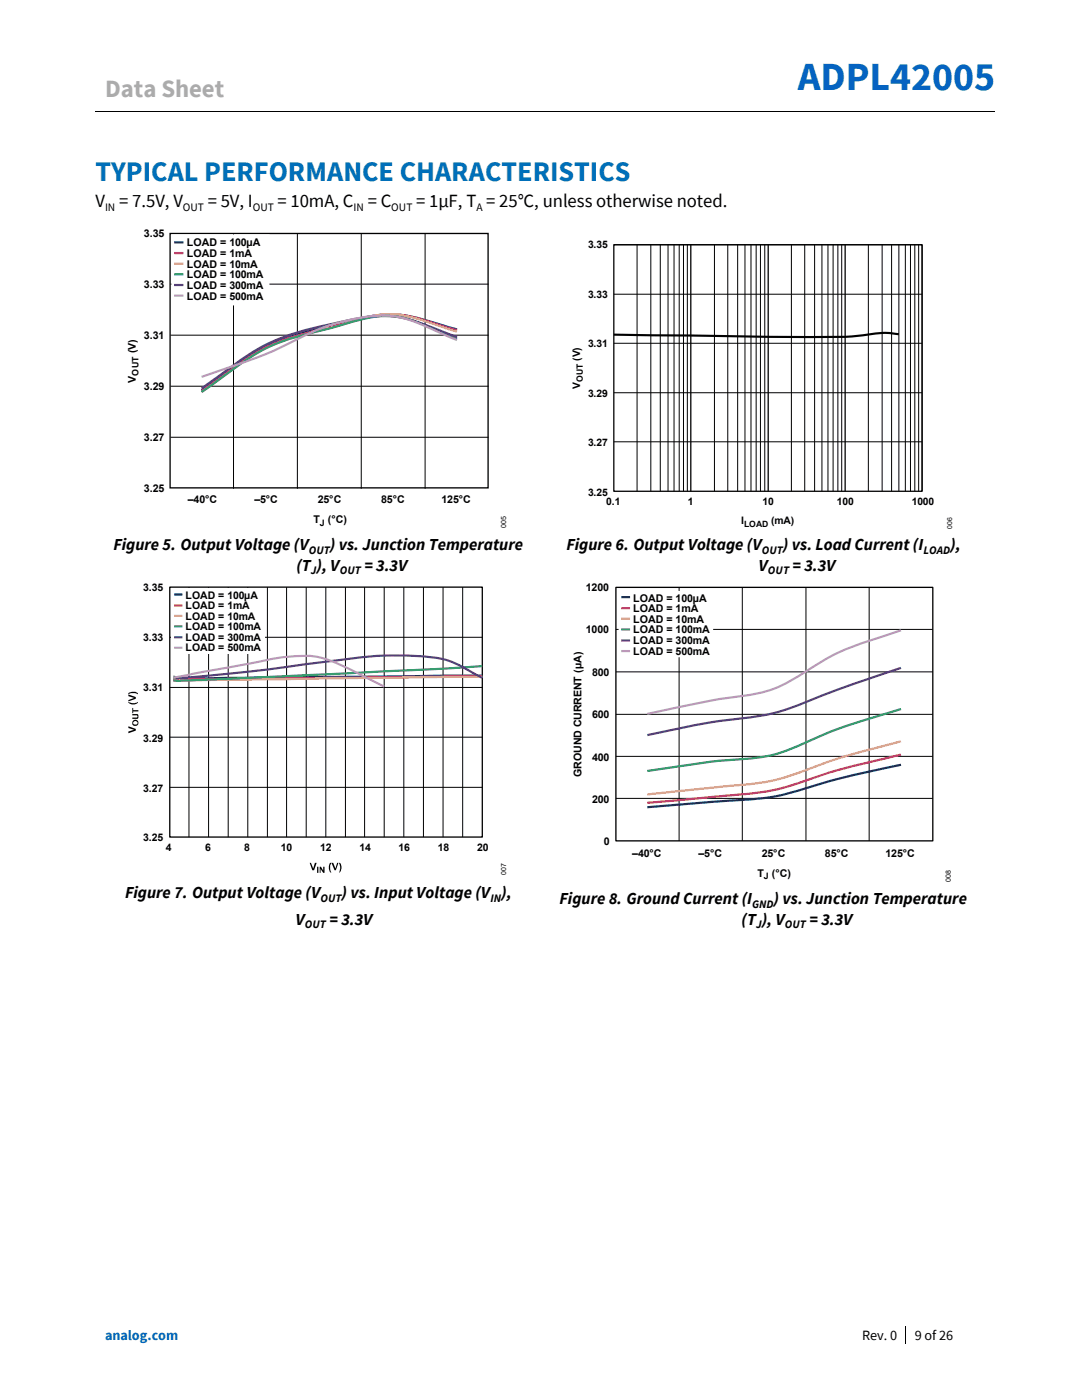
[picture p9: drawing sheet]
<svg xmlns="http://www.w3.org/2000/svg" width="216mm" height="279mm" viewBox="0 0 216 279" stroke-linecap="round" stroke-linejoin="round" font-family="sans-serif">
<path d="M19 22.4h83.3M102.4 22.4h96M34 56.7h63.5M46.6 46.7v50.8M59.3 46.7v50.8M72.1 46.7v50.8M84.8 46.7v50.8M34 66.9h63.5M34 77.1h63.5M34 87.3h63.5M180.6 264.7v3.6" fill="none" stroke="#000" stroke-width=".2"/>
<path d="M102.3 22.3h.1v.1h-.1z" fill-rule="evenodd" fill="#000"/>
<path d="M91.2 65.7l-2.3-.6a34.9 34.9 0 0 0-11.6-2.4 66.1 66.1 0 0 0-12.7 2.7 42.4 42.4 0 0 0-13.8 4.8l-3.1 2.2-7.5 5.5" fill="none" stroke="#0a347d" stroke-width=".44"/>
<path d="M91.2 65.9l-2.3-.6a42.1 42.1 0 0 0-10.4-2.6 39.3 39.3 0 0 0-11.6 2.3l-3.3 .8a40 40 0 0 0-18.1 8.4l-5.3 3.9" fill="none" stroke="#e23354" stroke-width=".44"/>
<path d="M91.2 66.2l-2.3-.7a42.6 42.6 0 0 0-10.4-2.8 42 42 0 0 0-11.6 2.5l-3.3 .8a40 40 0 0 0-18.1 8.4l-5.3 3.8" fill="none" stroke="#fea36e" stroke-width=".44"/>
<path d="M91.2 67.6l-2.1-.8a49.5 49.5 0 0 0-9.6-3.6 25.7 25.7 0 0 0-11.5 1.7l-4.4 1.2a38.7 38.7 0 0 0-18.1 8.3l-5.3 3.8" fill="none" stroke="#339b66" stroke-width=".44"/>
<path d="M91.2 67.2l-2.1-.7a40.8 40.8 0 0 0-10.6-3.3 38.1 38.1 0 0 0-12.8 1.6 43.6 43.6 0 0 0-21.2 9.6l-4.3 3.1" fill="none" stroke="#593396" stroke-width=".44"/>
<path d="M91.2 67.9l-2.1-.9a41.5 41.5 0 0 0-10.6-3.9 35.3 35.3 0 0 0-14.9 2.6l-2.1 .9a105.2 105.2 0 0 1-19.2 7.9l-2.1 .7" fill="none" stroke="#ac99cb" stroke-width=".44"/>
<path d="M33.9 46.6h63.5v50.8h-63.5z" fill="none" stroke="#000" stroke-width=".26"/>
<path d="M34.2 46.8h19.6v14.2h-19.6z" fill-rule="evenodd" fill="#fff"/>
<path d="M34.7 48.4h1.9" fill="none" stroke="#0a347d" stroke-width=".44"/>
<path d="M34.7 50.5h1.9" fill="none" stroke="#e23354" stroke-width=".44"/>
<path d="M34.7 52.6h1.9" fill="none" stroke="#fea36e" stroke-width=".44"/>
<path d="M34.7 54.7h1.9" fill="none" stroke="#339b66" stroke-width=".44"/>
<path d="M34.7 56.9h1.9" fill="none" stroke="#593396" stroke-width=".44"/>
<path d="M34.7 59h1.9" fill="none" stroke="#ac99cb" stroke-width=".44"/>
<g fill="none" stroke="#000" stroke-width=".2">
<path d="M122.5 48.8h61.5v49.2M122.5 58.7h61.5M127.1 48.8v49.2M129.9 48.8v49.2M131.8 48.8v49.2M133.3 48.8v49.2M134.5 48.8v49.2M135.5 48.8v49.2M136.4 48.8v49.2M137.2 48.8v49.2M142.6 48.8v49.2M145.2 48.8v49.2"/>
<path d="M147.2 48.8v49.2M148.7 48.8v49.2M149.8 48.8v49.2M150.9 48.8v49.2M151.7 48.8v49.2M152.6 48.8v49.2M157.9 48.8v49.2M160.6 48.8v49.2M162.5 48.8v49.2M164 48.8v49.2M165.2 48.8v49.2M166.2 48.8v49.2"/>
<path d="M167.2 48.8v49.2M168 48.8v49.2M173.3 48.8v49.2M176 48.8v49.2M177.9 48.8v49.2M179.4 48.8v49.2M180.7 48.8v49.2M181.7 48.8v49.2M182.5 48.8v49.2M183.3 48.8v49.2M122.5 68.5h61.5M122.5 78.4h61.5"/>
<path d="M122.5 88.2h61.5M37.7 117.2v49.9M41.6 117.2v49.9M45.5 117.2v49.9M49.4 117.2v49.9M53.4 117.2v49.9M57.2 117.2v49.9M61.1 117.2v49.9M65 117.2v49.9M68.9 117.2v49.9M72.7 117.2v49.9M76.7 117.2v49.9"/>
<path d="M80.6 117.2v49.9M84.5 117.2v49.9M88.4 117.2v49.9M92.3 117.2v49.9M33.9 137.2h62.3M33.9 127.2h62.3M33.9 157.1h62.3M33.9 147.1h62.3"/>
</g>
<path d="M122.5 48.8h61.5v49.2h-61.5zM137.8 48.8v49.2M153.3 48.8v49.2M168.6 48.8v49.2M33.9 117.2h62.3v49.9h-62.3z" fill="none" stroke="#000" stroke-width=".26"/>
<path d="M179.4 66.7a19.2 19.2 0 0 0-7.6 .3l-3.2 .2-7.1 .1-39-.5" fill="none" stroke="#000" stroke-width=".43"/>
<path d="M96.2 134.8l-61.6 .6" fill="none" stroke="#0a347d" stroke-width=".43"/>
<path d="M96.2 135l-61.6 .6" fill="none" stroke="#e23354" stroke-width=".43"/>
<path d="M96.2 135l-61.6 .8" fill="none" stroke="#fea36e" stroke-width=".43"/>
<path d="M96.2 132.9l-7.8 .6-23.4 1.1-29.2 1.3-1.2-.1" fill="none" stroke="#339b66" stroke-width=".43"/>
<path d="M34.6 135a11.1 11.1 0 0 0 4.7 .1l11.9-1.2 10.9-1.5a153.7 153.7 0 0 1 16.8-1.6 40.3 40.3 0 0 1 10.5 1l1.9 .8 4.9 2.7" fill="none" stroke="#593396" stroke-width=".43"/>
<path d="M34.6 135.3l16.6-3.1a36.3 36.3 0 0 1 11.8-1.2 45.9 45.9 0 0 1 11.2 4.8l2.5 1.2" fill="none" stroke="#ac99cb" stroke-width=".43"/>
<g fill="#000">
<path d="M25.6 138.6l1.5 .5v.4l-1.5 .5v-.3l1.1-.4-1.1-.4zM25.6 138.3l.4-.1a1.55 1.55 0 0 1 1.5 .2v.2l-.5-.3h-.7l-.7 .3zM26.4 142.5h.6a.52 .52 0 0 1 .6 .6 .52 .52 0 0 1-.8 .4h-.4v-.3h.7a.25 .25 0 0 0 .3-.2 .25 .25 0 0 0-.3-.2h-.7zM25.6 144.9l1.5 .6v.3l-1.5 .5v-.3l1.1-.4-1.1-.3zM25.6 140.1l1.1 .2 .8-.2a1.18 1.18 0 0 1-1.8 .2zM26.4 141.3h.2v.4h1v.3h-1v.3h-.2zM61.8 172.2h.3l.4 1.1 .3-1.1h.4l-.5 1.5h-.4zM63.3 173h.2v1.2h-.2zM63.8 173h.3l.4 .8v-.8h.3v1.2h-.3l-.5-.8v.8h-.2zM65.9 172.2h.2a1.9 1.9 0 0 0 0 1.9h-.2l-.2-.4a1.73 1.73 0 0 1 .2-1.5zM66.1 172.2h.4l.4 1.1 .4-1.1h.2l-.5 1.5h-.2zM67.6 172.2a1.03 1.03 0 0 1 .5 1.4l-.2 .3-.3 .2 .3-.7z"/>
<path d="M26.4 144.3a.63 .63 0 0 0 1.2 0 .63 .63 0 0 0-1.2 0zM26.6 144.1a.43 .43 0 0 1 .6-.2 .43 .43 0 0 1 .2 .6l-.6 .1-.2-.2z"/>
</g>
<path d="M34.1 117.4h18.6v13.1h-18.6z" fill="#fff"/>
<path d="M34.7 118.6h1.7" fill="none" stroke="#0a347d" stroke-width=".43"/>
<path d="M34.7 120.8h1.7" fill="none" stroke="#e23354" stroke-width=".43"/>
<path d="M34.7 122.9h1.7" fill="none" stroke="#fea36e" stroke-width=".43"/>
<path d="M34.7 125h1.7" fill="none" stroke="#339b66" stroke-width=".43"/>
<path d="M34.7 127.2h1.7" fill="none" stroke="#593396" stroke-width=".43"/>
<path d="M34.7 129.3h1.7" fill="none" stroke="#ac99cb" stroke-width=".43"/>
<path d="M135.5 117.2v50.6M148.1 117.2v50.6M160.8 117.2v50.6M173.4 117.2v50.6M122.9 125.6h63.2M122.9 134.1h63.2M122.9 142.6h63.2M122.9 150.9h63.2M122.9 159.3h63.2" fill="none" stroke="#000" stroke-width=".2"/>
<path d="M122.9 117.2h63.2v50.6h-63.2z" fill="none" stroke="#000" stroke-width=".26"/>
<path d="M179.8 152.6a194.3 194.3 0 0 0-23 5.9 78.4 78.4 0 0 1-13.8 1.5l-13.8 1.1" fill="none" stroke="#0a347d" stroke-width=".44"/>
<path d="M179.8 150.6a163.8 163.8 0 0 0-23 6.5 71.9 71.9 0 0 1-13.8 1.9l-13.8 1.2" fill="none" stroke="#e23354" stroke-width=".44"/>
<path d="M179.8 147.9a149.2 149.2 0 0 0-22.2 6.9 52.5 52.5 0 0 1-13.4 2.2l-15 1.5" fill="none" stroke="#fea36e" stroke-width=".44"/>
<path d="M179.8 141.5a124.6 124.6 0 0 0-21.1 7.6 34.1 34.1 0 0 1-13.4 2.6l-3.4 .3-12.7 1.9" fill="none" stroke="#339b66" stroke-width=".44"/>
<path d="M179.8 133.3a296.1 296.1 0 0 0-22.2 8 56.2 56.2 0 0 1-13.4 2.5l-5.8 1-9.2 1.9" fill="none" stroke="#593396" stroke-width=".44"/>
<path d="M179.8 125.8l-3.5 1.1a50.9 50.9 0 0 0-16.5 7.8 26.1 26.1 0 0 1-13.3 4.4l-5.8 .9-11.5 2.5" fill="none" stroke="#ac99cb" stroke-width=".44"/>
<path d="M123.4 117.9h18.9v13.3h-18.9z" fill="#fff"/>
<path d="M124 119.2h1.7" fill="none" stroke="#0a347d" stroke-width=".44"/>
<path d="M124 121.4h1.7" fill="none" stroke="#e23354" stroke-width=".44"/>
<path d="M124 123.5h1.7" fill="none" stroke="#fea36e" stroke-width=".44"/>
<path d="M124 125.6h1.7" fill="none" stroke="#339b66" stroke-width=".44"/>
<path d="M124 127.8h1.7" fill="none" stroke="#593396" stroke-width=".44"/>
<path d="M124 129.9h1.7" fill="none" stroke="#ac99cb" stroke-width=".44"/>
<text font-size="8" fill="#0563c1" x="159.2" y="18">ADPL42005</text>
<text font-size="5.6" fill="#006fb9" x="19" y="36.2">TYPICAL PERFORMANCE CHARACTERISTICS</text>
<text font-size="5" fill="#aeaaaa" x="21" y="19.3">Data Sheet</text>
<g font-size="3.7">
<text x="19" y="41.4">V</text>
<text x="23.8" y="41.4">= 7.5V, V</text>
<text x="41.5" y="41.4">= 5V, I</text>
<text x="55.4" y="41.4">= 10mA, C</text>
<text x="73.4" y="41.4">= C</text>
<text x="83" y="41.4">= 1µF, T = 25°C, unless otherwise noted.</text>
</g>
<g font-size="3.3">
<text x="22.6" y="109.8">Figure 5. Output Voltage (V</text>
<text x="59.1" y="113.9">(T ), V</text>
<text x="65.8" y="109.8">) vs. Junction Temperature</text>
<text x="72.7" y="113.9">= 3.3V</text>
<text x="113" y="109.8">Figure 6. Output Voltage (V</text>
<text x="151.4" y="113.9">V</text>
<text x="156.2" y="109.8">) vs. Load Current (I</text>
<text x="158.1" y="113.9">= 3.3V</text>
<text x="189.6" y="109.8">),</text>
<text x="24.9" y="179.2">Figure 7. Output Voltage (V</text>
<text x="68.2" y="179.2">) vs. Input Voltage (V ),</text>
<text x="59" y="184.6">V</text>
<text x="65.8" y="184.6">= 3.3V</text>
<text x="111.7" y="180.5">Figure 8. Ground Current (I</text>
<text x="148" y="184.6">(T ), V</text>
<text x="154.4" y="180.5">) vs. Junction Temperature</text>
<text x="161.5" y="184.6">= 3.3V</text>
</g>
<text font-size="2.8" fill="#0563c1" x="21" y="267.5">analog.com</text>
<g font-size="2.8">
<text x="172" y="267.5">Rev. 0</text>
<text x="182.5" y="267.5">9 of 26</text>
</g>
<g font-size="2.3">
<text x="21" y="42.1">IN</text>
<text x="36.5" y="42.1">OUT</text>
<text x="50.4" y="42.1">OUT</text>
<text x="70.5" y="42.1">IN</text>
<text x="78.1" y="42.1">OUT</text>
<text x="95.1" y="42.1">A</text>
<text x="61.6" y="110.5">OUT</text>
<text x="152" y="110.5">OUT</text>
<text x="184.3" y="110.5">LOAD</text>
<text x="62" y="114.6">J</text>
<text x="67.8" y="114.6">OUT</text>
<text x="153.2" y="114.6">OUT</text>
<text x="63.9" y="179.9">OUT</text>
<text x="97.8" y="179.9">IN</text>
<text x="60.8" y="185.3">OUT</text>
<text x="150.1" y="181.2">GND</text>
<text x="150.9" y="185.3">J</text>
<text x="156.6" y="185.3">OUT</text>
</g>
<g font-size="2.1">
<text x="28.7" y="47.3">3.35</text>
<text x="37.3" y="49.2">LOAD = 100µA</text>
<text x="37.3" y="51.3">LOAD = 1mA</text>
<text x="37.3" y="53.4">LOAD = 10mA</text>
<text x="117.3" y="49.5">3.35</text>
<text x="28.7" y="57.5">3.33</text>
<text x="37.3" y="55.6">LOAD = 100mA</text>
<text x="37.3" y="57.7">LOAD = 300mA</text>
<text x="37.3" y="59.8">LOAD = 500mA</text>
<text x="117.3" y="59.4">3.33</text>
<text x="27.1" y="70.5" transform="rotate(-90 27.1 70.5)">(V)</text>
<text x="28.7" y="67.7">3.31</text>
<text x="117.3" y="69.3">3.31</text>
<text x="27.1" y="76.4" transform="rotate(-90 27.1 76.4)">V</text>
<text x="28.7" y="77.9">3.29</text>
<text x="115.8" y="77.6" transform="rotate(-90 115.8 77.6)">V</text>
<text x="115.8" y="72" transform="rotate(-90 115.8 72)">(V)</text>
<text x="117.3" y="79.2">3.29</text>
<text x="28.7" y="88.1">3.27</text>
<text x="117.3" y="89">3.27</text>
<text x="28.7" y="98.3">3.25</text>
<text x="37.5" y="100.5">–40°C</text>
<text x="50.8" y="100.5">–5°C</text>
<text x="63.4" y="100.5">25°C</text>
<text x="76.1" y="100.5">85°C</text>
<text x="88.1" y="100.5">125°C</text>
<text x="117.3" y="98.9">3.25</text>
<text x="120.9" y="100.8">0.1</text>
<text x="137.2" y="100.8">1</text>
<text x="152.2" y="100.8">10</text>
<text x="167" y="100.8">100</text>
<text x="181.9" y="100.8">1000</text>
<text x="62.5" y="104.4">T</text>
<text x="65.4" y="104.4">(°C)</text>
<text x="147.9" y="104.6">I</text>
<text x="153.9" y="104.6">(mA)</text>
<text x="28.6" y="118">3.35</text>
<text x="37" y="119.5">LOAD = 100µ</text>
<text x="50" y="119.5">A</text>
<text x="116.9" y="117.9">1200</text>
<text x="37" y="121.6">LOAD = 1mA</text>
<text x="37" y="123.7">LOAD = 10mA</text>
<text x="37" y="125.8">LOAD = 100mA</text>
<text x="126.3" y="120">LOAD = 100µA</text>
<text x="126.3" y="122.2">LOAD = 1mA</text>
<text x="126.3" y="124.3">LOAD = 10mA</text>
<text x="28.6" y="128">3.33</text>
<text x="37" y="127.9">LOAD = 300mA</text>
<text x="37" y="130">LOAD = 500mA</text>
<text x="116.9" y="126.4">1000</text>
<text x="126.3" y="126.4">LOAD = 100mA</text>
<text x="126.3" y="128.5">LOAD = 300mA</text>
<text x="126.3" y="130.6">LOAD = 500mA</text>
<text x="28.6" y="138">3.31</text>
<text x="118.1" y="134.9">800</text>
<text x="118.1" y="143.4">600</text>
<text x="28.6" y="148">3.29</text>
<text x="116" y="155.1" transform="rotate(-90 116 155.1)">GROUND CURRENT (µA)</text>
<text x="118.1" y="151.8">400</text>
<text x="28.6" y="158">3.27</text>
<text x="118.1" y="160.2">200</text>
<text x="28.6" y="167.9">3.25</text>
<text x="33.1" y="169.8">4</text>
<text x="40.9" y="169.8">6</text>
<text x="48.7" y="169.8">8</text>
<text x="56.1" y="169.8">10</text>
<text x="63.9" y="169.8">12</text>
<text x="71.7" y="169.8">14</text>
<text x="79.5" y="169.8">16</text>
<text x="87.4" y="169.8">18</text>
<text x="95.2" y="169.8">20</text>
<text x="120.5" y="168.7">0</text>
<text x="126.2" y="171.1">–40°C</text>
<text x="139.4" y="171.1">–5°C</text>
<text x="152" y="171.1">25°C</text>
<text x="164.6" y="171.1">85°C</text>
<text x="176.7" y="171.1">125°C</text>
<text x="151.1" y="175">T</text>
<text x="154" y="175">(°C)</text>
</g>
<g font-size="1.8">
<text x="27.7" y="75" transform="rotate(-90 27.7 75)">OUT</text>
<text x="63.9" y="104.9">J</text>
<text x="152.4" y="175.5">J</text>
</g>
<g font-size="1.7">
<text x="116.3" y="76.2" transform="rotate(-90 116.3 76.2)">OUT</text>
<text x="148.5" y="105.1">LOAD</text>
</g>
<g font-size="1.4">
<text x="101" y="105.3" transform="rotate(-90 101 105.3)">005</text>
<text x="190" y="105.5" transform="rotate(-90 190 105.5)">006</text>
<text x="101" y="174.6" transform="rotate(-90 101 174.6)">007</text>
<text x="189.8" y="175.9" transform="rotate(-90 189.8 175.9)">008</text>
</g>
</svg>
